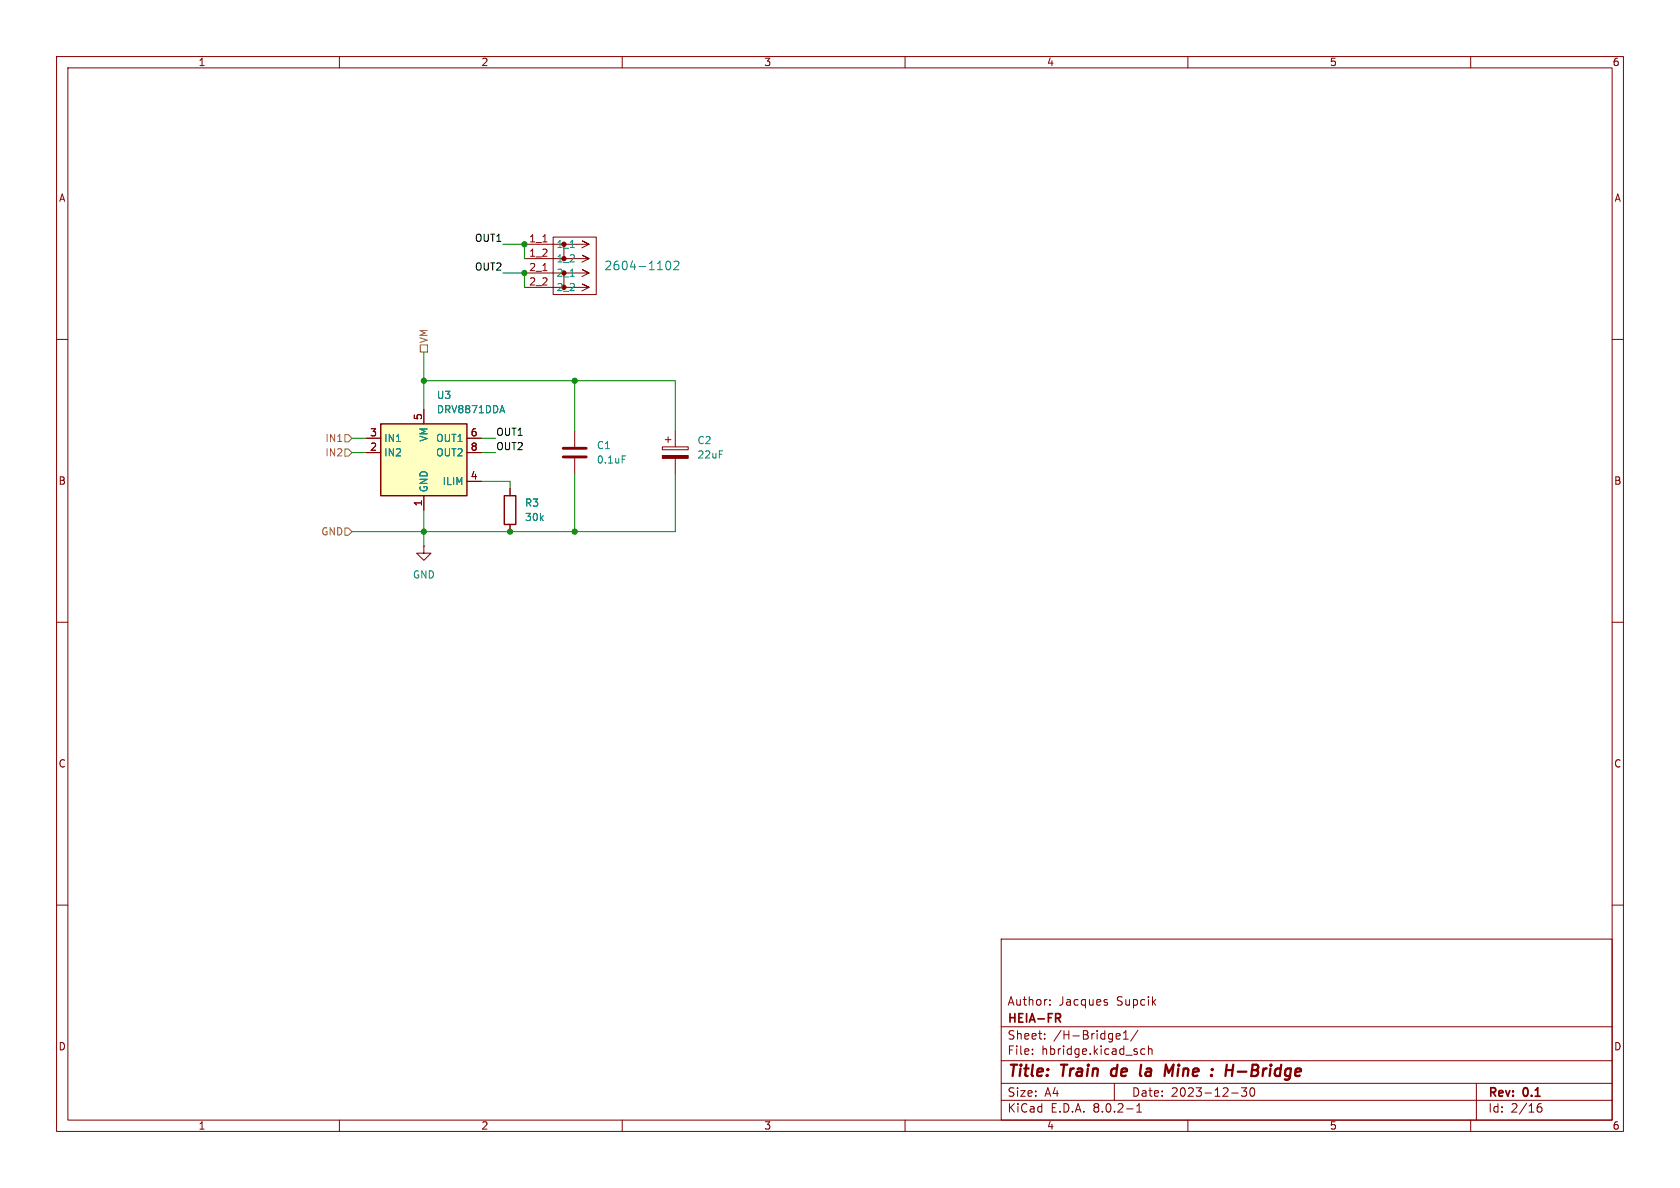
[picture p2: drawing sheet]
<svg xmlns="http://www.w3.org/2000/svg" width="297mm" height="210mm" viewBox="0 0 297 210" stroke-linecap="round" stroke-linejoin="round" font-family="sans-serif">
<g fill="none" stroke="#840000" stroke-width=".18">
<path d="M10 10h277v190h-277zM12 12h273v186h-273zM60 10v2M110 10v2M160 10v2M210 10v2M260 10v2M10 60h2M92.7 50.8h11.4l-1.2-.6 1.2 .6-1.2 .6M92.7 48.3h11.4l-1.2-.7 1.2 .7-1.2 .6M92.7 45.7h11.4l-1.2-.6 1.2 .6-1.2 .7M92.7 43.2h11.4l-1.2-.7 1.2 .7-1.2 .6"/>
<path d="M96 42.8h.7M96 47.8h.7M97.8 41.9h7.6v10.2h-7.6zM99.7 43.2v2.5M99.7 48.3v2.5M285 60h2M10 110h2M285 110h2M10 160h2M285 160h2M177 166h108v32h-108zM185.6 177.6v.1"/>
<path d="M185.6 176.8v.1M195.4 177.2l.3 .1 .1 .2-.2 .2h-.3M195.4 176.7l.3 .1M60 198v2M110 198v2M160 198v2M177 194.5h108M177 191.5h108M177 187.5h108M177 181.5h108M182.5 186.3v.1M182.5 185.5v.1"/>
<path d="M184.7 183.6v.1M184.7 182.8v.1M197 191.5v3M197.5 182.7l.5 .1v.3l-.7 .1M198 183.6l-.5 .1M198.6 183.7h.9M198.6 182.6l.4-.4v1.5M199.2 196h1.1M201 196.6h.8M201 195.5l.4-.4v1.5M201.2 182.1l-1.3 2M202.4 185.5l-.4-.1-.3 .3v.4l.1 .2h.6"/>
<path d="M203 185.5l.2-.1 .4 .1 .1 .9M203 184.9v1.5M210 198v2M217.7 193.2h1.2M219.5 192.3h.9l-.5 .6 .4 .1v.7l-.2 .1h-.4l-.2-.1M221.1 192.4a.81 .81 0 0 0 .4 1.4l.2-.1 .1-.5-.1-.8M260 198v2M261 191.5v6.5M271.7 196l.3-.3h.5l.1 .3v.3l-.3 .3h-.3l-.3-.3M272.5 195.1a.6 .6 0 0 0-.8 .6"/>
</g>
<path d="M196.6 189.1l-.2 .7 .3 .4M201.6 190.1l.2 .1M201.7 188.2l-.2 1.7M206.1 188.2l.5 1.4 .9-1.4-.3 2M216.9 188.2l-.3 2M218 188.2l-.2 2M218.8 189.4h1.5" fill="none" stroke="#840000" stroke-width=".4"/>
<path d="M186.6 179.2h.6l.3 .3-.2 .4-.7 .1M187 180l.5 .7" fill="none" stroke="#840000" stroke-width=".3"/>
<path d="M100.8 43.8h.7M100.8 48.8h.7M117.8 46.3l.3-.1a.83 .83 0 0 1 .6 .6 .83 .83 0 0 1-.3 .8l-.2 .1a.82 .82 0 0 1-.4-1.4zM119.2 46.3l.5-.1 .2 .1 .1 .3-.9 1.1h.9" fill="none" stroke="#008484" stroke-width=".18"/>
<path d="M67.3 74.9h15.2v12.7h-15.2z" fill="#ffffc2"/>
<path d="M67.3 74.9h15.2v12.7h-15.2zM89.2 87.6h2v5.1h-2z" fill="none" stroke="#840000" stroke-width=".25"/>
<g fill="none" stroke="#840000" stroke-width=".18">
<path d="M64.8 77.5h2.5M74.9 72.4v2.5M82.5 77.5h2.6M101.6 76.2v2.8M117.1 79h4.6v.5h-4.6zM117.6 77.7h1M118.1 77.2v1M119.4 76.2v2.8M64.8 80h2.5M74.9 96.5v1.3h1.3l-1.3 1.3-1.2-1.3h1.2M74.9 96.5h.1M74.9 87.6v2.6"/>
<path d="M82.5 80h2.6M82.5 85.1h2.6M90.2 86.4v1.2M90.2 92.7v1.3M101.6 81v2.8M119.4 81v2.8"/>
</g>
<path d="M88.8 71.7l.4 1.3M110 80.6h.6" fill="none" stroke="#008484" stroke-width=".18"/>
<path d="M117.1 80.5h4.6v.5h-4.6z" fill="#840000" stroke="#840000" stroke-width=".18"/>
<path d="M99.6 79.2h4M99.6 80.8h4" fill="none" stroke="#840000" stroke-width=".51"/>
<path d="M61 79.4h.6l.6 .6-.6 .6h-.6zM61 76.8h.6l.6 .7-.6 .6h-.6zM74.3 61h1.3v1.2h-1.3zM61 93.3h.6l.6 .7-.6 .6h-.6z" fill="none" stroke="#848400" stroke-width=".18"/>
<g fill="none" stroke="#008400" stroke-width=".18">
<path d="M88.9 48.3h3.8v2.5M88.9 43.2h3.8v2.5M62.2 77.5h2.6M74.9 67.3h44.5v8.9M74.9 62.2v10.2M85.1 77.5h2.5M101.6 67.3v8.9M62.2 80h2.6M74.9 90.2v6.3M85.1 80h2.5M85.1 85.1h5.1v1.3M101.6 83.8v10.2"/>
<path d="M119.4 83.8v10.2h-57.2"/>
</g>
<g fill="#008400" stroke="#008400" stroke-width=".18">
<circle cx="74.9" cy="94" r=".46"/>
<circle cx="92.7" cy="43.2" r=".46"/>
<circle cx="101.6" cy="94" r=".46"/>
<circle cx="90.2" cy="94" r=".46"/>
<circle cx="101.6" cy="67.3" r=".46"/>
<circle cx="74.9" cy="67.3" r=".46"/>
<circle cx="92.7" cy="48.3" r=".46"/>
</g>
<g font-size="2.8" fill="#840000">
<text x="178" y="190.9">Title:</text>
<text x="187.7" y="190.9">Train</text>
<text x="197.3" y="190.9">de</text>
<text x="203.2" y="190.9">la</text>
<text x="208.3" y="190.9">Mine</text>
<text x="217.4" y="190.9">:</text>
<text x="220.7" y="190.9">H-Bridge</text>
</g>
<text font-size="2.1" fill="#008484" x="106.7" y="48">2604-1102</text>
<g font-size="2.1" fill="#840000">
<text x="178" y="178">Author:</text>
<text x="187.2" y="178">Jacques</text>
<text x="197.5" y="178">Supcik</text>
<text x="178" y="184">Sheet:</text>
<text x="178" y="181.2">HEIA-FR</text>
<text x="186.2" y="184">/H-Bridge1/</text>
<text x="178" y="186.7">File:</text>
<text x="184.1" y="186.7">hbridge.kicad_sch</text>
<text x="178" y="196.9">KiCad</text>
<text x="178" y="194.1">Size:</text>
<text x="184.7" y="194.1">A4</text>
<text x="185.7" y="196.9">E.D.A.</text>
<text x="193.3" y="196.9">8.0.2-1</text>
<text x="200" y="194.1">Date:</text>
<text x="207" y="194.1">2023-12-30</text>
<text x="263" y="194.3">Rev:</text>
<text x="263" y="196.9">Id:</text>
<text x="267.1" y="196.9">2/16</text>
<text x="269.4" y="194.3">0.1</text>
</g>
<g font-size="1.8" fill="#840000">
<text x="35" y="11.9">1</text>
<text x="85" y="11.9">2</text>
<text x="135" y="11.9">3</text>
<text x="185" y="11.9">4</text>
<text x="235" y="11.9">5</text>
<text x="285" y="11.9">6</text>
<text x="10.3" y="35.9">A</text>
<text x="285.3" y="35.9">A</text>
<text x="93.5" y="42.9">1_1</text>
<text x="93.5" y="45.5">1_2</text>
<text x="93.5" y="48">2_1</text>
<text x="93.5" y="50.5">2_2</text>
<text x="65.3" y="77.2">3</text>
<text x="74.7" y="74.4" transform="rotate(-90 74.7 74.4)">5</text>
<text x="83.1" y="77.2">6</text>
<text x="65.3" y="79.8">2</text>
<text x="83.1" y="79.8">8</text>
<text x="10.3" y="85.9">B</text>
<text x="74.7" y="89.6" transform="rotate(-90 74.7 89.6)">1</text>
<text x="83.1" y="84.8">4</text>
<text x="285.3" y="85.9">B</text>
<text x="10.3" y="135.9">C</text>
<text x="285.3" y="135.9">C</text>
<text x="10.3" y="185.9">D</text>
<text x="285.3" y="185.9">D</text>
<text x="35" y="199.9">1</text>
<text x="85" y="199.9">2</text>
<text x="135" y="199.9">3</text>
<text x="185" y="199.9">4</text>
<text x="235" y="199.9">5</text>
<text x="285" y="199.9">6</text>
</g>
<g font-size="1.8">
<text x="83.9" y="42.8">OUT1</text>
<text x="83.9" y="47.9">OUT2</text>
<text x="87.6" y="77.1">OUT1</text>
<text x="87.6" y="79.7">OUT2</text>
</g>
<g font-size="1.8" fill="#008484">
<text x="98.3" y="44">1_1</text>
<text x="98.3" y="46.6">1_2</text>
<text x="98.3" y="49.1">2_1</text>
<text x="98.3" y="51.7">2_2</text>
<text x="77.1" y="70.7">U3</text>
<text x="77.1" y="73.3">DRV8871DDA</text>
<text x="67.8" y="80.9">IN2</text>
<text x="67.8" y="78.3">IN1</text>
<text x="75.8" y="78.2" transform="rotate(-90 75.8 78.2)">VM</text>
<text x="77" y="78.3">OUT1</text>
<text x="77" y="80.9">OUT2</text>
<text x="105.4" y="79.6">C1</text>
<text x="105.4" y="82.1">0.1uF</text>
<text x="123.2" y="78.7">C2</text>
<text x="123.2" y="81.3">22uF</text>
<text x="75.8" y="87.1" transform="rotate(-90 75.8 87.1)">GND</text>
<text x="78.1" y="86">ILIM</text>
<text x="92.7" y="89.8">R3</text>
<text x="92.7" y="92.3">30k</text>
<text x="72.9" y="102.5">GND</text>
</g>
<g font-size="1.8" fill="#848400">
<text x="75.8" y="60.8" transform="rotate(-90 75.8 60.8)">VM</text>
<text x="57.4" y="80.9">IN2</text>
<text x="57.4" y="78.3">IN1</text>
<text x="56.7" y="94.8">GND</text>
</g>
</svg>
